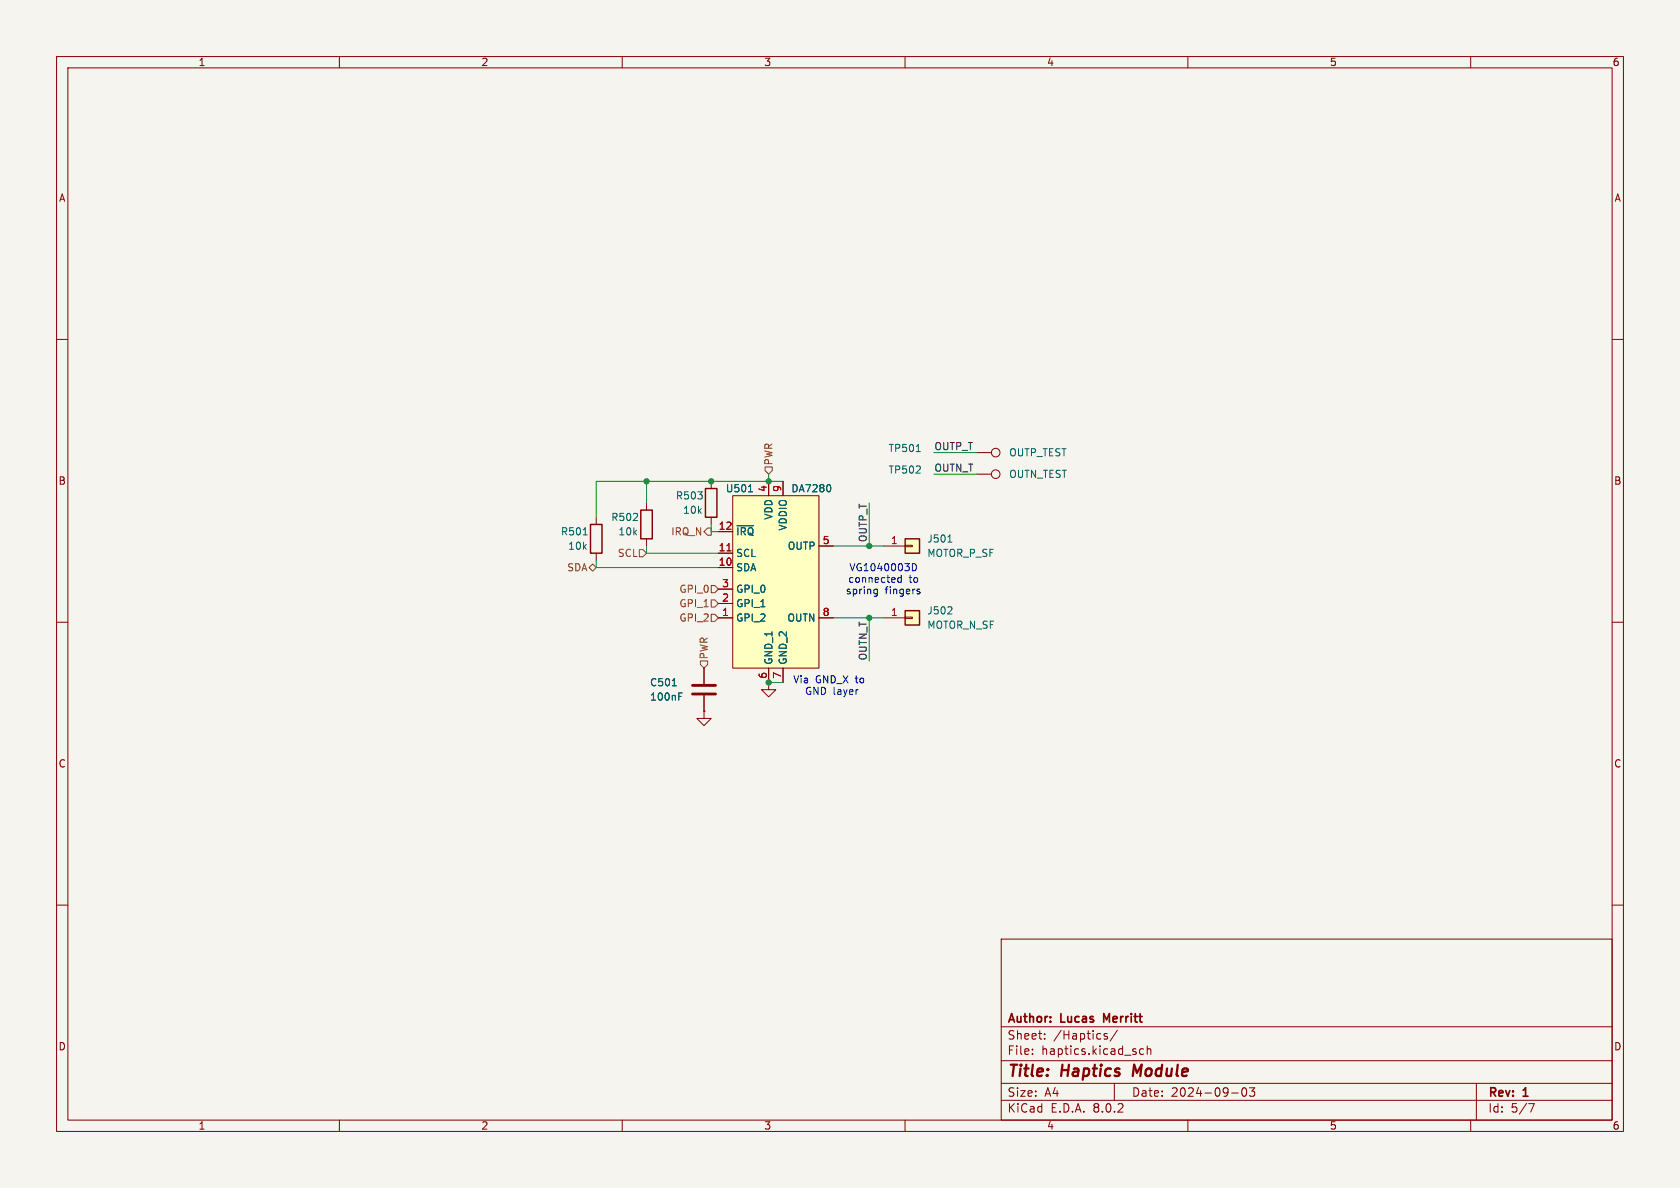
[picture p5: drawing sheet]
<svg xmlns="http://www.w3.org/2000/svg" width="297mm" height="210mm" viewBox="0 0 297 210" stroke-linecap="round" stroke-linejoin="round" font-family="sans-serif">
<path d="M0 0h297v210h-297z" fill="#f5f4ef" stroke="#f5f4ef" stroke-width=".18"/>
<g fill="none" stroke="#840000" stroke-width=".18">
<path d="M10 10h277v190h-277zM12 12h273v186h-273zM60 10v2M110 10v2M160 10v2M210 10v2M260 10v2M10 60h2M285 60h2M105.4 91.4v1.3M105.4 97.8v1.3M114.3 88.9v1.3"/>
<path d="M114.3 95.3v1.2M125.7 85.1v1.3M125.7 91.4v1.3M172.7 80h2.6M10 110h2M124.5 118.1v2.8M285 110h2M124.5 125.7v1.3h1.2l-1.2 1.3-1.3-1.3h1.3M124.5 125.7h.1M124.5 122.9v2.8M10 160h2M285 160h2"/>
<path d="M177 166h108v32h-108zM60 198v2M110 198v2M160 198v2M177 194.5h108M177 191.5h108M177 187.5h108M177 181.5h108M182.5 186.3v.1M182.5 185.5v.1M184.7 183.6v.1M184.7 182.8v.1"/>
<path d="M195.7 182.8l-.3-.1-.2 .2v.2l.5 .2v.3h-.5M197 191.5v3M197.5 182.1l-1.3 2M202.2 185.5l-.5-.1-.2 .3v.4l.1 .2h.6M202.8 185.5l.2-.1 .4 .1 .1 .9M202.8 184.9v1.5M210 198v2M217.7 193.2h1.2M219.7 192.4l.2-.1a.81 .81 0 0 1 .6 .6 .81 .81 0 0 1-.3 .8l-.2 .1a.81 .81 0 0 1-.3-1.4zM220.9 192.3h.9l-.5 .6 .4 .1v.7l-.2 .1h-.4l-.2-.1M260 198v2M261 191.5v6.5"/>
<path d="M270.2 195.1h1l-.6 1.5"/>
<circle cx="176" cy="80" r=".76"/>
</g>
<path d="M200.5 188.2l-.2 2" fill="none" stroke="#840000" stroke-width=".4"/>
<path d="M195.6 180.3l-.5-1.1v1.5" fill="none" stroke="#840000" stroke-width=".3"/>
<path d="M162 79.8h.7M103.1 94.6h.7M118.9 121.2h.7M120 123.1h.4M120 122.5h.6" fill="none" stroke="#006464" stroke-width=".18"/>
<path d="M104.4 92.7h2v5.1h-2zM113.3 90.2h2v5.1h-2zM124.7 86.4h2v5h-2z" fill="none" stroke="#840000" stroke-width=".25"/>
<path d="M122.4 122.7h4.1M122.4 121.2h4.1" fill="none" stroke="#840000" stroke-width=".51"/>
<path d="M129.5 87.6h15.3v30.5h-15.3z" fill="#ffffc2"/>
<g fill="none" stroke="#840000" stroke-width=".18">
<path d="M127 97.8h2.5M127 94h2.5M129.5 87.6h15.3v30.5h-15.3zM135.9 85.1v2.5M138.4 85.1v2.5M144.8 96.5h2.5M127 109.2h2.5M127 100.3h2.5M127 106.7h2.5M127 104.1h2.5M135.9 118.1v2.6M138.4 118.1v2.6"/>
<path d="M144.8 109.2h2.5M135.9 120.7v1.2h1.3l-1.3 1.3-1.3-1.3h1.3M135.9 120.7h.1"/>
</g>
<path d="M128.5 97.4h.7" fill="none" stroke="#a90000" stroke-width=".18"/>
<path d="M130.3 92.9h2.9M132.3 86.9h.7M146.7 85.8l.2 .4-.2 .6" fill="none" stroke="#006464" stroke-width=".18"/>
<path d="M160 108h2.6v2.5h-2.6z" fill="#ffffc2"/>
<path d="M156.2 109.2h3.8M160 109.1h1.3v.2h-1.3z" fill="none" stroke="#840000" stroke-width=".18"/>
<path d="M160 108h2.6v2.5h-2.6z" fill="none" stroke="#840000" stroke-width=".25"/>
<path d="M168.2 107.3l.1 .2-.1 .3-.7 .7h.8" fill="none" stroke="#006464" stroke-width=".18"/>
<path d="M160 95.3h2.6v2.5h-2.6z" fill="#ffffc2"/>
<g fill="none" stroke="#840000" stroke-width=".18">
<path d="M127 97.8h2.5M127 94h2.5M135.9 85.1v2.5M138.4 85.1v2.5M144.8 96.5h2.5M156.2 96.5h3.8M160 96.4h1.3v.2h-1.3zM172.7 83.8h2.6M124.5 118.1v2.8M127 109.2h2.5M127 100.3h2.5M127 106.7h2.5"/>
<path d="M127 104.1h2.5M135.9 118.1v2.6M138.4 118.1v2.6M144.8 109.2h2.5M124.5 125.7h.1M124.5 122.9v2.8M135.9 120.7h.1"/>
<circle cx="176" cy="83.8" r=".76"/>
</g>
<path d="M160 95.3h2.6v2.5h-2.6z" fill="none" stroke="#840000" stroke-width=".25"/>
<path d="M130.3 92.9h2.9M132.3 86.9h.7M146.7 85.8l.2 .4-.2 .6M167.6 95.8h.7M118.9 121.2h.7M120 123.1h.4M120 122.5h.6" fill="none" stroke="#006464" stroke-width=".18"/>
<path d="M113 97.2h.7l.6 .6-.6 .6h-.7zM125.1 93.3h.6v1.3h-.6l-.6-.6zM135.3 82.6h1.2v.6l-.6 .6-.6-.6zM104.1 100.3l.7-.6 .6 .6-.6 .7zM123.8 116.8h1.3v.7l-.6 .6-.7-.6zM125.7 106h.7l.6 .7-.6 .6h-.7zM125.7 108.6h.7l.6 .6-.6 .7h-.7zM125.7 103.5h.7l.6 .6-.6 .7h-.7z" fill="none" stroke="#725600" stroke-width=".18"/>
<path d="M161.3 99.6a.64 .64 0 0 1 .7 .7 .64 .64 0 0 1-.7 .6M154.7 104.1l.4 .1M155.1 104.1v1.1l-.1 .2h-.3M155.1 104.9l-.4 .1M159.3 101.7v1.2M159.3 102.2l-.3-.1-.3 .2 .1 .6h.5M162.3 104.6h.3l.1 .2-.2 .2h-.3M162.3 104.1l.3 .1" fill="none" stroke="#0000c2" stroke-width=".18"/>
<g fill="none" stroke="#009600" stroke-width=".18">
<path d="M105.4 99.1v1.2h21.6M114.3 96.5v1.3h12.7M114.3 85.1v3.8M125.7 92.7v1.3h1.3M135.9 83.8v1.3M138.4 85.1h-33v6.3M147.3 96.5h8.9M153.7 88.9v7.6M165.1 83.8h7.6M165.1 80h7.6M147.3 109.2h8.9M153.7 109.2v7.6"/>
<path d="M135.9 120.7h2.5"/>
</g>
<path d="M128.5 97.4h.7" fill="none" stroke="#a90000" stroke-width=".18"/>
<g fill="#009600" stroke="#009600" stroke-width=".18">
<circle cx="135.9" cy="120.7" r=".46"/>
<circle cx="125.7" cy="85.1" r=".46"/>
<circle cx="135.9" cy="85.1" r=".46"/>
<circle cx="114.3" cy="85.1" r=".46"/>
<circle cx="153.7" cy="96.5" r=".46"/>
<circle cx="153.7" cy="109.2" r=".46"/>
</g>
<g font-size="2.8" fill="#840000">
<text x="178" y="190.9">Title:</text>
<text x="187.7" y="190.9">Haptics</text>
<text x="201.1" y="190.9">Module</text>
</g>
<g font-size="2.1" fill="#840000">
<text x="178" y="184">Sheet:</text>
<text x="178" y="181.2">Author:</text>
<text x="186.2" y="184">/Haptics/</text>
<text x="187.6" y="181.2">Lucas</text>
<text x="195.8" y="181.2">Merritt</text>
<text x="178" y="186.7">File:</text>
<text x="184.1" y="186.7">haptics.kicad_sch</text>
<text x="178" y="196.9">KiCad</text>
<text x="178" y="194.1">Size:</text>
<text x="184.7" y="194.1">A4</text>
<text x="185.7" y="196.9">E.D.A.</text>
<text x="193.3" y="196.9">8.0.2</text>
<text x="200" y="194.1">Date:</text>
<text x="207" y="194.1">2024-09-03</text>
<text x="263" y="194.3">Rev:</text>
<text x="263" y="196.9">Id:</text>
<text x="267.1" y="196.9">5/7</text>
<text x="269.4" y="194.3">1</text>
</g>
<g font-size="1.8" fill="#840000">
<text x="35" y="11.9">1</text>
<text x="85" y="11.9">2</text>
<text x="135" y="11.9">3</text>
<text x="185" y="11.9">4</text>
<text x="235" y="11.9">5</text>
<text x="285" y="11.9">6</text>
<text x="10.3" y="35.9">A</text>
<text x="285.3" y="35.9">A</text>
<text x="10.3" y="85.9">B</text>
<text x="285.3" y="85.9">B</text>
<text x="10.3" y="135.9">C</text>
<text x="285.3" y="135.9">C</text>
<text x="10.3" y="185.9">D</text>
<text x="285.3" y="185.9">D</text>
<text x="35" y="199.9">1</text>
<text x="85" y="199.9">2</text>
<text x="135" y="199.9">3</text>
<text x="185" y="199.9">4</text>
<text x="235" y="199.9">5</text>
<text x="285" y="199.9">6</text>
</g>
<g font-size="1.8" fill="#725600">
<text x="136.8" y="82.4" transform="rotate(-90 136.8 82.4)">PWR</text>
<text x="118.6" y="94.8">IRQ_N</text>
<text x="100.2" y="101.2">SDA</text>
<text x="109.1" y="98.7">SCL</text>
<text x="120" y="107.5">GPI_1</text>
<text x="120" y="105">GPI_0</text>
<text x="120" y="110.1">GPI_2</text>
<text x="125.3" y="116.6" transform="rotate(-90 125.3 116.6)">PWR</text>
</g>
<g font-size="1.8" fill="#006464">
<text x="157" y="80.1">TP501</text>
<text x="157" y="83.9">TP502</text>
<text x="178.3" y="80.9">OUTP_TEST</text>
<text x="119.4" y="88.5">R503</text>
<text x="128.2" y="87.2">U501</text>
<text x="139.8" y="87.2">DA7280</text>
<text x="178.3" y="84.7">OUTN_TEST</text>
<text x="99.1" y="94.8">R501</text>
<text x="108" y="92.3">R502</text>
<text x="109.2" y="94.8">10k</text>
<text x="120.7" y="91">10k</text>
<text x="130" y="94.8">~{IRQ}</text>
<text x="136.8" y="92" transform="rotate(-90 136.8 92)">VDD</text>
<text x="139.3" y="93.9" transform="rotate(-90 139.3 93.9)">VDDIO</text>
<text x="100.3" y="97.4">10k</text>
<text x="130" y="101.2">SDA</text>
<text x="130" y="98.7">SCL</text>
<text x="139.2" y="97.4">OUTP</text>
<text x="163.8" y="96.1">J501</text>
<text x="163.8" y="98.7">MOTOR_P_SF</text>
<text x="130" y="107.5">GPI_1</text>
<text x="130" y="105">GPI_0</text>
<text x="130" y="110.1">GPI_2</text>
<text x="139.1" y="110.1">OUTN</text>
<text x="163.8" y="108.8">J502</text>
<text x="163.8" y="111.4">MOTOR_N_SF</text>
<text x="136.8" y="117.6" transform="rotate(-90 136.8 117.6)">GND_1</text>
<text x="139.3" y="117.6" transform="rotate(-90 139.3 117.6)">GND_2</text>
<text x="114.8" y="121.5">C501</text>
<text x="114.8" y="124.1">100nF</text>
</g>
<g font-size="1.8" fill="#0f0f0f">
<text x="165.1" y="79.7">OUTP_T</text>
<text x="165.1" y="83.5">OUTN_T</text>
<text x="153.3" y="95.9" transform="rotate(-90 153.3 95.9)">OUTP_T</text>
<text x="153.3" y="116.8" transform="rotate(-90 153.3 116.8)">OUTN_T</text>
</g>
<g font-size="1.8" fill="#a90000">
<text x="135.6" y="87.1" transform="rotate(-90 135.6 87.1)">4</text>
<text x="138.2" y="87.1" transform="rotate(-90 138.2 87.1)">9</text>
<text x="127" y="93.7">12</text>
<text x="127" y="100.1">10</text>
<text x="127" y="97.5">11</text>
<text x="145.3" y="96.3">5</text>
<text x="157.4" y="96.3">1</text>
<text x="127.6" y="106.4">2</text>
<text x="127.6" y="103.9">3</text>
<text x="127.6" y="109">1</text>
<text x="145.3" y="109">8</text>
<text x="157.4" y="109">1</text>
<text x="135.6" y="120.1" transform="rotate(-90 135.6 120.1)">6</text>
<text x="138.2" y="120.1" transform="rotate(-90 138.2 120.1)">7</text>
</g>
<g font-size="1.8" fill="#0000c2">
<text x="150.1" y="101.2">VG1040003D</text>
<text x="149.4" y="105.3">spring</text>
<text x="149.8" y="103.2">connected</text>
<text x="156.5" y="105.3">fingers</text>
<text x="160.7" y="103.2">to</text>
<text x="140.1" y="121">Via</text>
<text x="142.2" y="123">GND layer</text>
<text x="144.1" y="121">GND_X to</text>
</g>
</svg>
